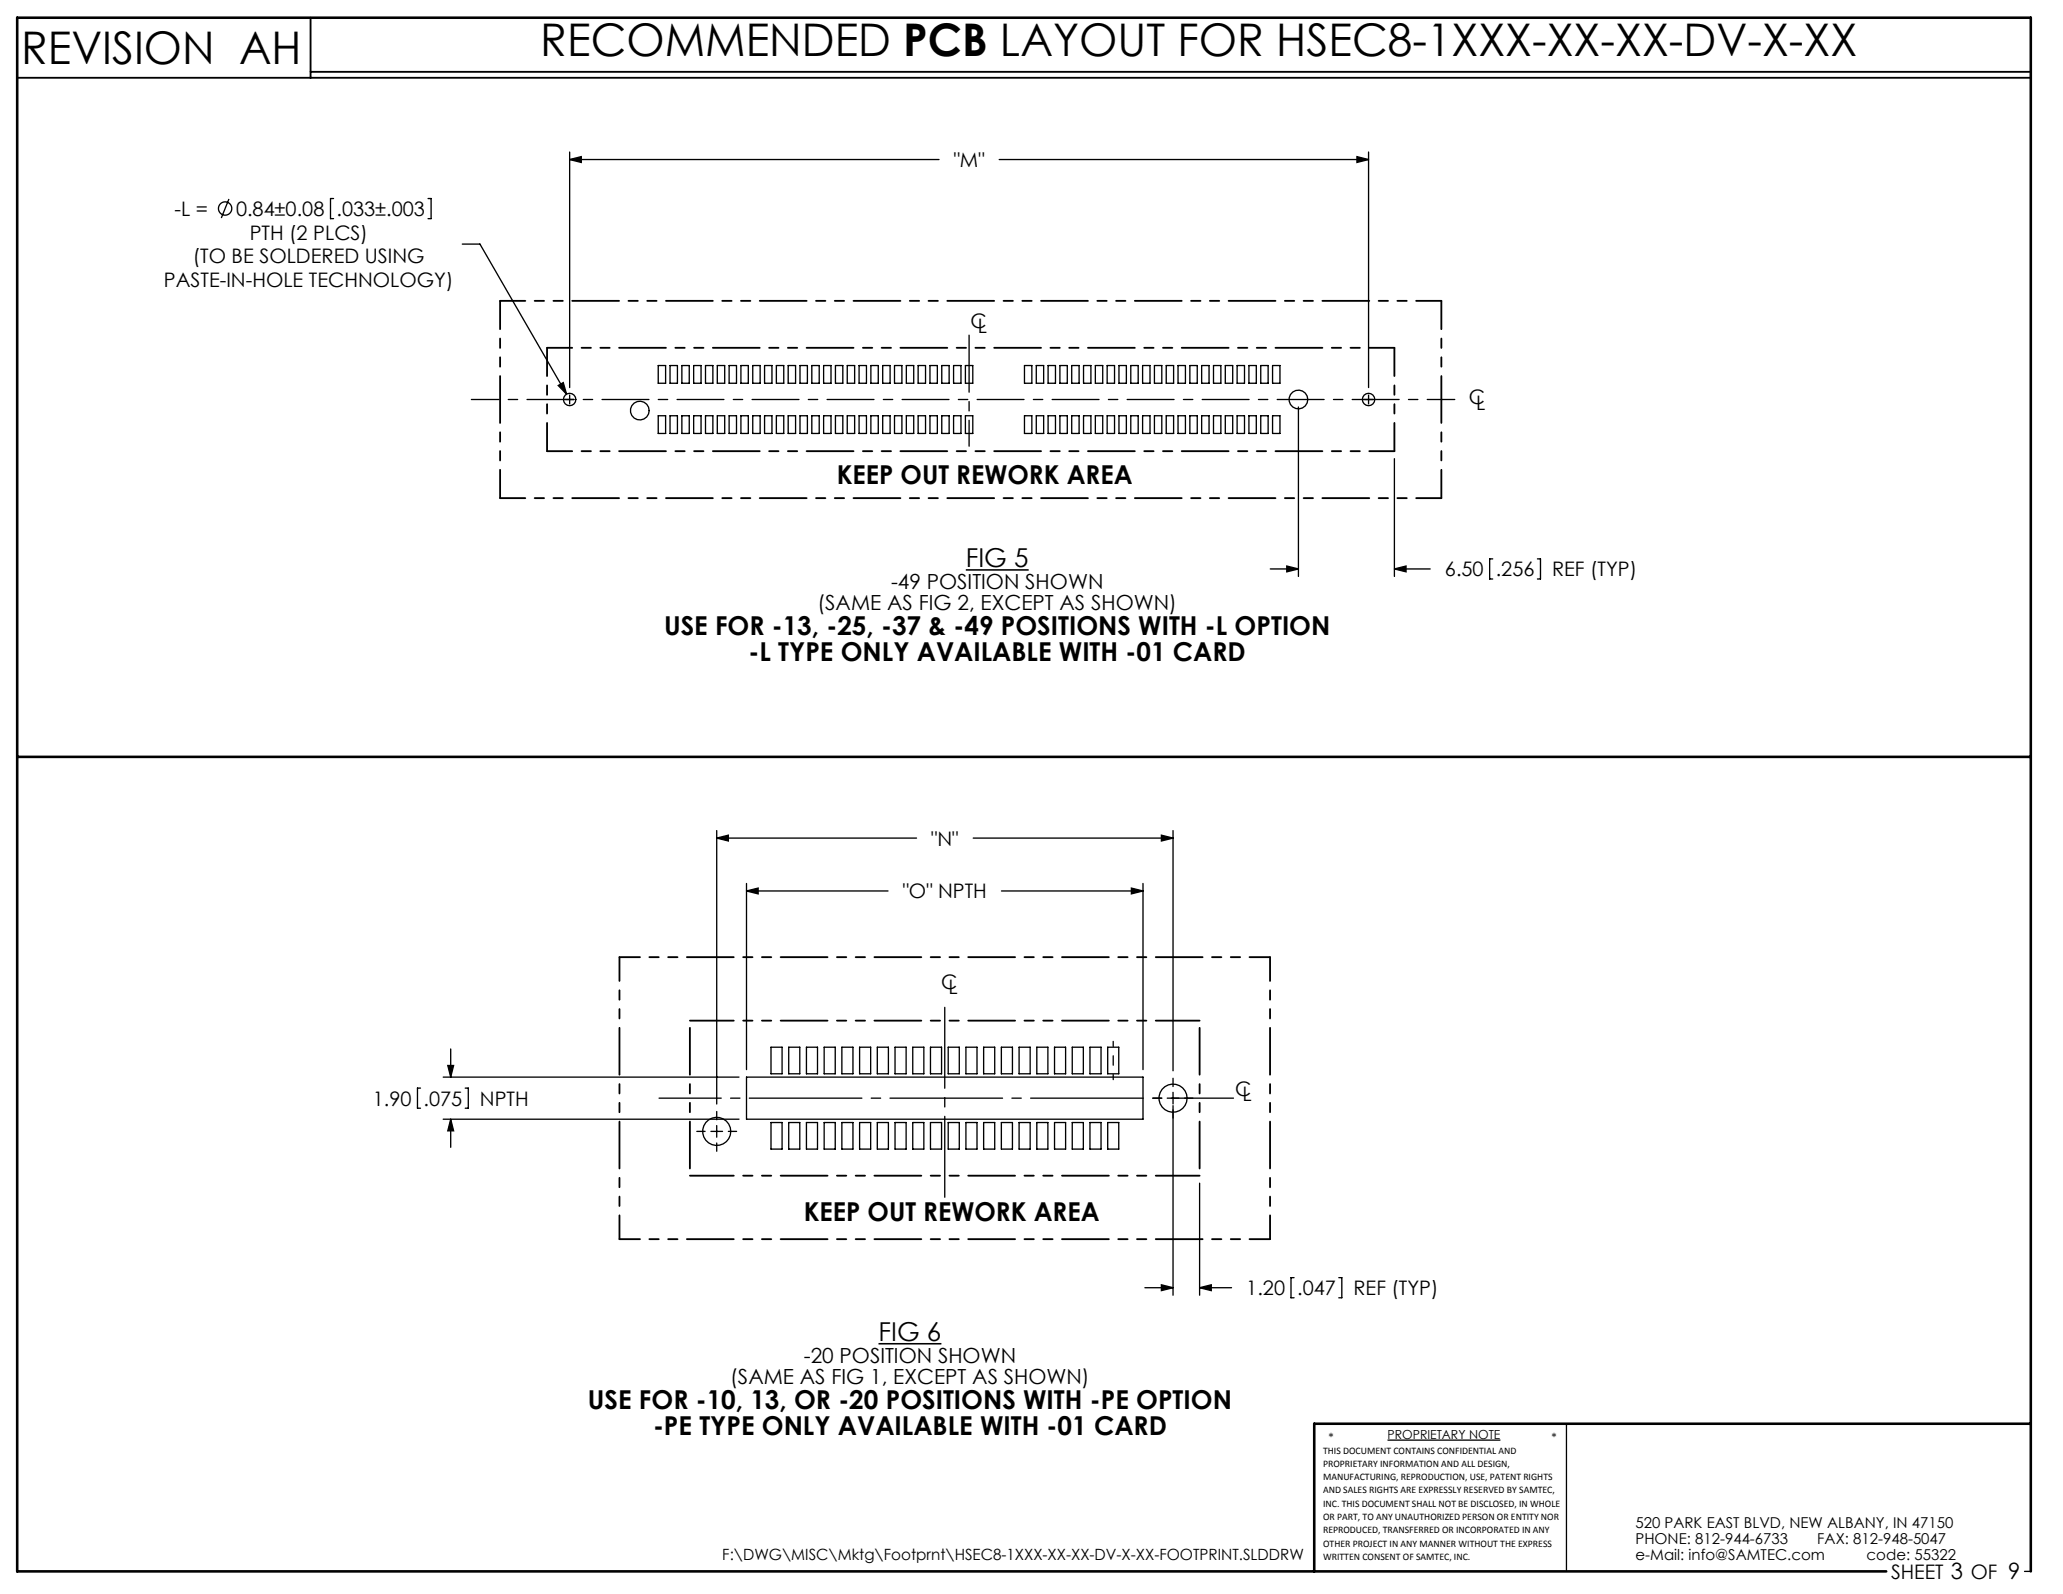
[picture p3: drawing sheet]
<svg xmlns="http://www.w3.org/2000/svg" width="279mm" height="216mm" viewBox="0 0 279 216" stroke-linecap="round" stroke-linejoin="round" font-family="sans-serif">
<g fill="none" stroke="#000" stroke-width=".18">
<path d="M31 27l-1 2.5M45.2 26.9h-.4v2.7h.4M58 26.9h.4v2.7h-.4M62.6 33.1h2.4l11.7 20.3M77.2 21.6l1.5-.4v.8zM77.2 20.6v31.9M77.2 21.6h50M135.3 21.6h50.1M183.8 21.2l1.6 .4-1.6 .4zM185.4 20.6v31.9M75.6 52.2l.7-.4 .4 1.6zM76.6 54.1h1.2"/>
<path d="M77.2 53.5v1.2M89.1 49.5h1v2.4h-1zM89.1 56.3h1v2.4h-1zM90.7 49.5h1v2.4h-1zM90.7 56.3h1v2.4h-1zM92.3 49.5h1v2.4h-1zM92.3 56.3h1v2.4h-1zM93.9 49.5h1v2.4h-1zM93.9 56.3h1v2.4h-1zM95.5 49.5h1v2.4h-1zM95.5 56.3h1v2.4h-1zM97.1 49.5h1v2.4h-1z"/>
<path d="M97.1 56.3h1v2.4h-1zM98.7 49.5h1v2.4h-1zM98.7 56.3h1v2.4h-1zM100.3 49.5h1v2.4h-1zM100.3 56.3h1v2.4h-1zM101.9 49.5h1v2.4h-1zM101.9 56.3h1v2.4h-1zM103.5 49.5h1v2.4h-1zM103.5 56.3h1v2.4h-1zM105.1 49.5h1v2.4h-1zM105.1 56.3h1v2.4h-1zM106.7 49.5h1v2.4h-1z"/>
<path d="M106.7 56.3h1v2.4h-1zM108.3 49.5h1v2.4h-1zM108.3 56.3h1v2.4h-1zM109.9 49.5h1v2.4h-1zM109.9 56.3h1v2.4h-1zM111.5 49.5h1v2.4h-1zM111.5 56.3h1v2.4h-1zM113.1 49.5h1v2.4h-1zM113.1 56.3h1v2.4h-1zM114.7 49.5h1v2.4h-1zM114.7 56.3h1v2.4h-1zM116.3 49.5h1v2.4h-1z"/>
<path d="M116.3 56.3h1v2.4h-1zM117.9 49.5h1v2.4h-1zM117.9 56.3h1v2.4h-1zM119.5 49.5h1v2.4h-1zM119.5 56.3h1v2.4h-1zM121.1 49.5h1v2.4h-1zM121.1 56.3h1v2.4h-1zM122.7 49.5h1v2.4h-1zM122.7 56.3h1v2.4h-1zM124.3 49.5h1v2.4h-1zM124.3 56.3h1v2.4h-1zM125.9 49.5h1v2.4h-1z"/>
<path d="M125.9 56.3h1v2.4h-1zM127.5 49.5h1v2.4h-1zM127.5 56.3h1v2.4h-1zM129.1 49.5h1v2.4h-1zM129.1 56.3h1v2.4h-1zM130.7 49.5h1v2.4h-1zM130.7 56.3h1v2.4h-1zM138.7 49.5h1v2.4h-1zM138.7 56.3h1v2.4h-1zM140.3 49.5h1v2.4h-1zM140.3 56.3h1v2.4h-1zM141.9 49.5h1v2.4h-1z"/>
<path d="M141.9 56.3h1v2.4h-1zM143.5 49.5h1v2.4h-1zM143.5 56.3h1v2.4h-1zM145.1 49.5h1v2.4h-1zM145.1 56.3h1v2.4h-1zM146.7 49.5h1v2.4h-1zM146.7 56.3h1v2.4h-1zM148.3 49.5h1v2.4h-1zM148.3 56.3h1v2.4h-1zM149.9 49.5h1v2.4h-1zM149.9 56.3h1v2.4h-1zM151.5 49.5h1v2.4h-1z"/>
<path d="M151.5 56.3h1v2.4h-1zM153.1 49.5h1v2.4h-1zM153.1 56.3h1v2.4h-1zM154.7 49.5h1v2.4h-1zM154.7 56.3h1v2.4h-1zM156.3 49.5h1v2.4h-1zM156.3 56.3h1v2.4h-1zM157.9 49.5h1v2.4h-1zM157.9 56.3h1v2.4h-1zM159.5 49.5h1v2.4h-1zM159.5 56.3h1v2.4h-1zM161.1 49.5h1v2.4h-1z"/>
<path d="M161.1 56.3h1v2.4h-1zM162.7 49.5h1v2.4h-1zM162.7 56.3h1v2.4h-1zM164.3 49.5h1v2.4h-1zM164.3 56.3h1v2.4h-1zM165.9 49.5h1v2.4h-1zM165.9 56.3h1v2.4h-1zM167.5 49.5h1v2.4h-1zM167.5 56.3h1v2.4h-1zM169.1 49.5h1v2.4h-1zM169.1 56.3h1v2.4h-1zM170.7 49.5h1v2.4h-1z"/>
<path d="M170.7 56.3h1v2.4h-1zM172.3 49.5h1v2.4h-1zM172.3 56.3h1v2.4h-1zM175.9 55.1v23M184.8 54.1h1.2M185.4 53.5v1.2M172 77.1h3.9M174.3 76.7l1.6 .4-1.6 .4zM188.8 77.1l1.6-.4v.8zM188.9 62.1v16M188.9 77.1h4.8M202.2 75.7h-.4v2.7h.4"/>
<path d="M208.2 75.7h.4v2.7h-.4M97.1 113.5l1.5-.4v.8zM97.1 112.5v37M97.1 113.5h27M101.1 119.7v25.2M131.8 113.5h27.1M154.8 119.7v25.2M157.3 113.1l1.6 .4-1.6 .4zM158.9 112.5v32.5M101.1 120.7l1.6-.4v.8zM101.1 120.7h19.2M135.6 120.7h19.2"/>
<path d="M153.2 120.3l1.6 .4-1.6 .4zM57 147.4h-.5v2.7h.5M60 145.9h40.1M60 151.6h40.1M60.6 144.3h.8l-.4 1.6zM61 151.6l.4 1.6h-.8zM61 142.1v3.8M61 151.6v3.8M63 147.4h.4v2.7h-.4M94.4 153.2h1.1M96.3 153.2h1.6M97.1 150.5v1.2"/>
<path d="M97.1 152.5v1.5M97.1 154.8v1.1M98.6 153.2h1.2M101.1 145.9h53.7v5.7h-53.7zM104.4 141.8h1.5v3.6h-1.5zM104.4 152h1.5v3.6h-1.5zM106.8 141.8h1.5v3.6h-1.5zM106.8 152h1.5v3.6h-1.5zM109.2 141.8h1.5v3.6h-1.5zM109.2 152h1.5v3.6h-1.5zM111.6 141.8h1.5v3.6h-1.5zM111.6 152h1.5v3.6h-1.5z"/>
<path d="M114 141.8h1.5v3.6h-1.5zM114 152h1.5v3.6h-1.5zM116.4 141.8h1.5v3.6h-1.5zM116.4 152h1.5v3.6h-1.5zM118.8 141.8h1.5v3.6h-1.5zM118.8 152h1.5v3.6h-1.5zM121.2 141.8h1.5v3.6h-1.5zM121.2 152h1.5v3.6h-1.5zM123.6 141.8h1.5v3.6h-1.5zM123.6 152h1.5v3.6h-1.5zM126 141.8h1.5v3.6h-1.5zM126 152h1.5v3.6h-1.5z"/>
<path d="M128.4 141.8h1.5v3.6h-1.5zM128.4 152h1.5v3.6h-1.5zM130.8 141.8h1.5v3.6h-1.5zM130.8 152h1.5v3.6h-1.5zM133.2 141.8h1.5v3.6h-1.5zM133.2 152h1.5v3.6h-1.5zM135.6 141.8h1.5v3.6h-1.5zM135.6 152h1.5v3.6h-1.5zM138 141.8h1.5v3.6h-1.5zM138 152h1.5v3.6h-1.5zM140.4 141.8h1.5v3.6h-1.5zM140.4 152h1.5v3.6h-1.5z"/>
<path d="M142.8 141.8h1.5v3.6h-1.5zM142.8 152h1.5v3.6h-1.5zM145.2 141.8h1.5v3.6h-1.5zM145.2 152h1.5v3.6h-1.5zM147.6 141.8h1.5v3.6h-1.5zM147.6 152h1.5v3.6h-1.5zM150 141.8h1.5v3.6h-1.5zM150 152h1.5v3.6h-1.5zM156.2 148.7h1.1M158.1 148.7h1.6M158.9 149.8v25.6M158.9 146v1.2"/>
<path d="M158.9 148v1.5M160.4 148.7h1.2M155.1 174.4h3.8M157.3 174l1.6 .4-1.6 .4zM162.5 160.3v15.1M162.5 174.4h4.3M162.5 174.4l1.5-.4v.8zM175.3 173.1h-.5v2.7h.5M181.3 173.1h.4v2.7h-.4M187.9 195.1h15.3M212.2 192.8v20M274.2 212.8h.8"/>
<circle cx="30.5" cy="28.2" r=".9"/>
<circle cx="77.2" cy="54.1" r=".84"/>
<circle cx="86.7" cy="55.6" r="1.27"/>
<circle cx="175.9" cy="54.1" r="1.27"/>
<circle cx="185.4" cy="54.1" r=".84"/>
<circle cx="97.1" cy="153.2" r="1.9"/>
<circle cx="158.9" cy="148.7" r="1.9"/>
</g>
<path d="M2.3 10.5h272.7M42.1 2.4v8.1M42.1 9.7h232.9" fill="none" stroke="#000" stroke-width=".25"/>
<path d="M2.3 102.5h272.7M275 192.8h-97v20M255.5 212.8h-253.2v-210.4h272.7v210.4" fill="none" stroke="#000" stroke-width=".35"/>
<path d="M130.8 77.2h8.5M119 182h8.5" fill="none" stroke="#000" stroke-width=".21"/>
<path d="M150.8 146.2v-5.1" fill="none" stroke="#000" stroke-width=".18" stroke-dasharray="15.2 1.3 1.3 1.3" stroke-dashoffset="14.6"/>
<path d="M131.2 45.4v15" fill="none" stroke="#000" stroke-width=".18" stroke-dasharray="15.2 1.3 1.3 1.3" stroke-dashoffset="7.5"/>
<path d="M128 136.4v25.8" fill="none" stroke="#000" stroke-width=".18" stroke-dasharray="15.2 1.3 1.3 1.3" stroke-dashoffset="4.3"/>
<path d="M89.3 148.7h77.8" fill="none" stroke="#000" stroke-width=".18" stroke-dasharray="15.2 1.3 1.3 1.3" stroke-dashoffset="6.8"/>
<path d="M63.8 54.1h133.2" fill="none" stroke="#000" stroke-width=".18" stroke-dasharray="6.3 1.3 1.3 1.3" stroke-dashoffset="2.6"/>
<path d="M67.7 40.8h127.5M74.1 47.1h114.8M67.7 67.5h127.5M74.1 61.1h114.8" fill="none" stroke="#000" stroke-width=".25" stroke-dasharray="6.3 1.3 1.3 1.3 1.3 1.3" stroke-dashoffset="2.9"/>
<path d="M67.7 40.8v26.7M74.1 47.1v14M188.9 47.1v14M195.2 40.8v26.7" fill="none" stroke="#000" stroke-width=".25" stroke-dasharray="6.3 1.3 1.3 1.3 1.3 1.3" stroke-dashoffset="2.5"/>
<path d="M93.4 138.2h69.1M93.4 159.2h69.1" fill="none" stroke="#000" stroke-width=".25" stroke-dasharray="6.3 1.3 1.3 1.3 1.3 1.3" stroke-dashoffset=".4"/>
<path d="M93.4 138.2v21M162.5 138.2v21" fill="none" stroke="#000" stroke-width=".25" stroke-dasharray="6.3 1.3 1.3 1.3 1.3 1.3" stroke-dashoffset="-1"/>
<path d="M83.9 129.6h88.1M83.9 167.8h88.1" fill="none" stroke="#000" stroke-width=".25" stroke-dasharray="6.3 1.3 1.3 1.3 1.3 1.3" stroke-dashoffset="3.6"/>
<path d="M83.9 129.6v38.2M172 129.6v38.2" fill="none" stroke="#000" stroke-width=".25" stroke-dasharray="6.3 1.3 1.3 1.3 1.3 1.3" stroke-dashoffset="3.1"/>
<g fill="#000">
<path d="M77.2 21.6l1.5-.4v.8zM183.8 21.2l1.6 .4-1.6 .4zM75.6 52.2l1.1 1.2-.4-1.6zM97.1 113.5l1.5-.4v.8zM157.3 113.1l1.6 .4-1.6 .4zM101.1 120.7l1.6-.4v.8zM153.2 120.3l1.6 .4-1.6 .4zM60.6 144.3h.8l-.4 1.6zM61 151.6l.4 1.6h-.8z"/>
<path d="M174.3 76.7l1.6 .4-1.6 .4zM188.8 77.1l1.6-.4v.8zM157.3 174l1.6 .4-1.6 .4zM162.5 174.4l1.5-.4v.8z"/>
</g>
<g font-size="6.1">
<text x="2.9" y="8.7">REVISION AH</text>
<text x="73.2" y="7.6">RECOMMENDED PCB LAYOUT FOR HSEC8-1XXX-XX-XX-DV-X-XX</text>
</g>
<g font-size="3.5">
<text x="113.3" y="65.6">KEEP OUT REWORK AREA</text>
<text x="130.8" y="76.8">FIG 5</text>
<text x="89.9" y="86">USE FOR -13, -25, -37 &amp; -49 POSITIONS WITH -L OPTION</text>
<text x="101.4" y="89.5">-L TYPE ONLY AVAILABLE WITH -01 CARD</text>
<text x="108.8" y="165.3">KEEP OUT REWORK AREA</text>
<text x="119" y="181.6">FIG 6</text>
<text x="79.6" y="190.8">USE FOR -10, 13, OR -20 POSITIONS WITH -PE OPTION</text>
<text x="88.4" y="194.3">-PE TYPE ONLY AVAILABLE WITH -01 CARD</text>
</g>
<g font-size="2.8">
<text x="110.7" y="82.6">(SAME AS FIG 2, EXCEPT AS SHOWN)</text>
<text x="120.7" y="79.8">-49 POSITION SHOWN</text>
<text x="108.9" y="184.6">-20 POSITION SHOWN</text>
<text x="98.9" y="187.4">(SAME AS FIG 1, EXCEPT AS SHOWN)</text>
</g>
<g font-size="2.7">
<text x="129.2" y="22.6">&quot;M&quot;</text>
<text x="23.6" y="29.2">-L =</text>
<text x="32" y="29.3">0.84±0.08</text>
<text x="45.6" y="29.3">.033±.003</text>
<text x="26.1" y="35.7">(TO BE SOLDERED USING</text>
<text x="33.8" y="32.5">PTH (2 PLCS)</text>
<text x="22.2" y="38.9">PASTE-IN-HOLE TECHNOLOGY)</text>
<text x="131.5" y="44.4">C</text>
<text x="132.5" y="45.1">L</text>
<text x="198.9" y="54.7">C</text>
<text x="199.9" y="55.5">L</text>
<text x="195.7" y="78.1">6.50</text>
<text x="202.6" y="78.1">.256</text>
<text x="210.2" y="78.1">REF (TYP)</text>
<text x="126.1" y="114.5">&quot;N&quot;</text>
<text x="122.3" y="121.7">&quot;O&quot; NPTH</text>
<text x="127.5" y="133.9">C</text>
<text x="128.5" y="134.7">L</text>
<text x="50.5" y="149.8">1.90</text>
<text x="57.4" y="149.8">.075</text>
<text x="65" y="149.8">NPTH</text>
<text x="167.3" y="148.4">C</text>
<text x="168.3" y="149.2">L</text>
<text x="168.8" y="175.4">1.20</text>
<text x="175.7" y="175.4">.047</text>
<text x="183.3" y="175.4">REF (TYP)</text>
<text x="256.1" y="213.9">SHEET 3 OF 9</text>
</g>
<text font-size="2.1" x="97.8" y="211.3">F:\DWG\MISC\Mktg\Footprnt\HSEC8-1XXX-XX-XX-DV-X-XX-FOOTPRINT.SLDDRW</text>
<g font-size="2">
<text x="221.5" y="207">520 PARK EAST BLVD, NEW ALBANY, IN 47150</text>
<text x="221.5" y="209.2">PHONE: 812-944-6733</text>
<text x="246.1" y="209.2">FAX: 812-948-5047</text>
<text x="221.5" y="211.3">e-Mail: info@SAMTEC.com</text>
<text x="252.8" y="211.3">code: 55322</text>
</g>
<g font-size="1.7">
<text x="179.9" y="195.3">*</text>
<text x="187.9" y="194.9">PROPRIETARY NOTE</text>
<text x="210.1" y="195.3">*</text>
</g>
<g font-size="1.4">
<text x="179.2" y="196.9">THIS DOCUMENT CONTAINS CONFIDENTIAL AND</text>
<text x="179.2" y="198.7">PROPRIETARY INFORMATION AND ALL DESIGN,</text>
<text x="179.2" y="200.5">MANUFACTURING, REPRODUCTION, USE, PATENT RIGHTS</text>
<text x="179.2" y="202.3">AND SALES RIGHTS ARE EXPRESSLY RESERVED BY SAMTEC,</text>
<text x="179.2" y="204.1">INC. THIS DOCUMENT SHALL NOT BE DISCLOSED, IN WHOLE</text>
<text x="179.2" y="205.9">OR PART, TO ANY UNAUTHORIZED PERSON OR ENTITY NOR</text>
<text x="179.2" y="207.7">REPRODUCED, TRANSFERRED OR INCORPORATED IN ANY</text>
<text x="179.2" y="209.5">OTHER PROJECT IN ANY MANNER WITHOUT THE EXPRESS</text>
<text x="179.2" y="211.3">WRITTEN CONSENT OF SAMTEC, INC.</text>
</g>
</svg>
